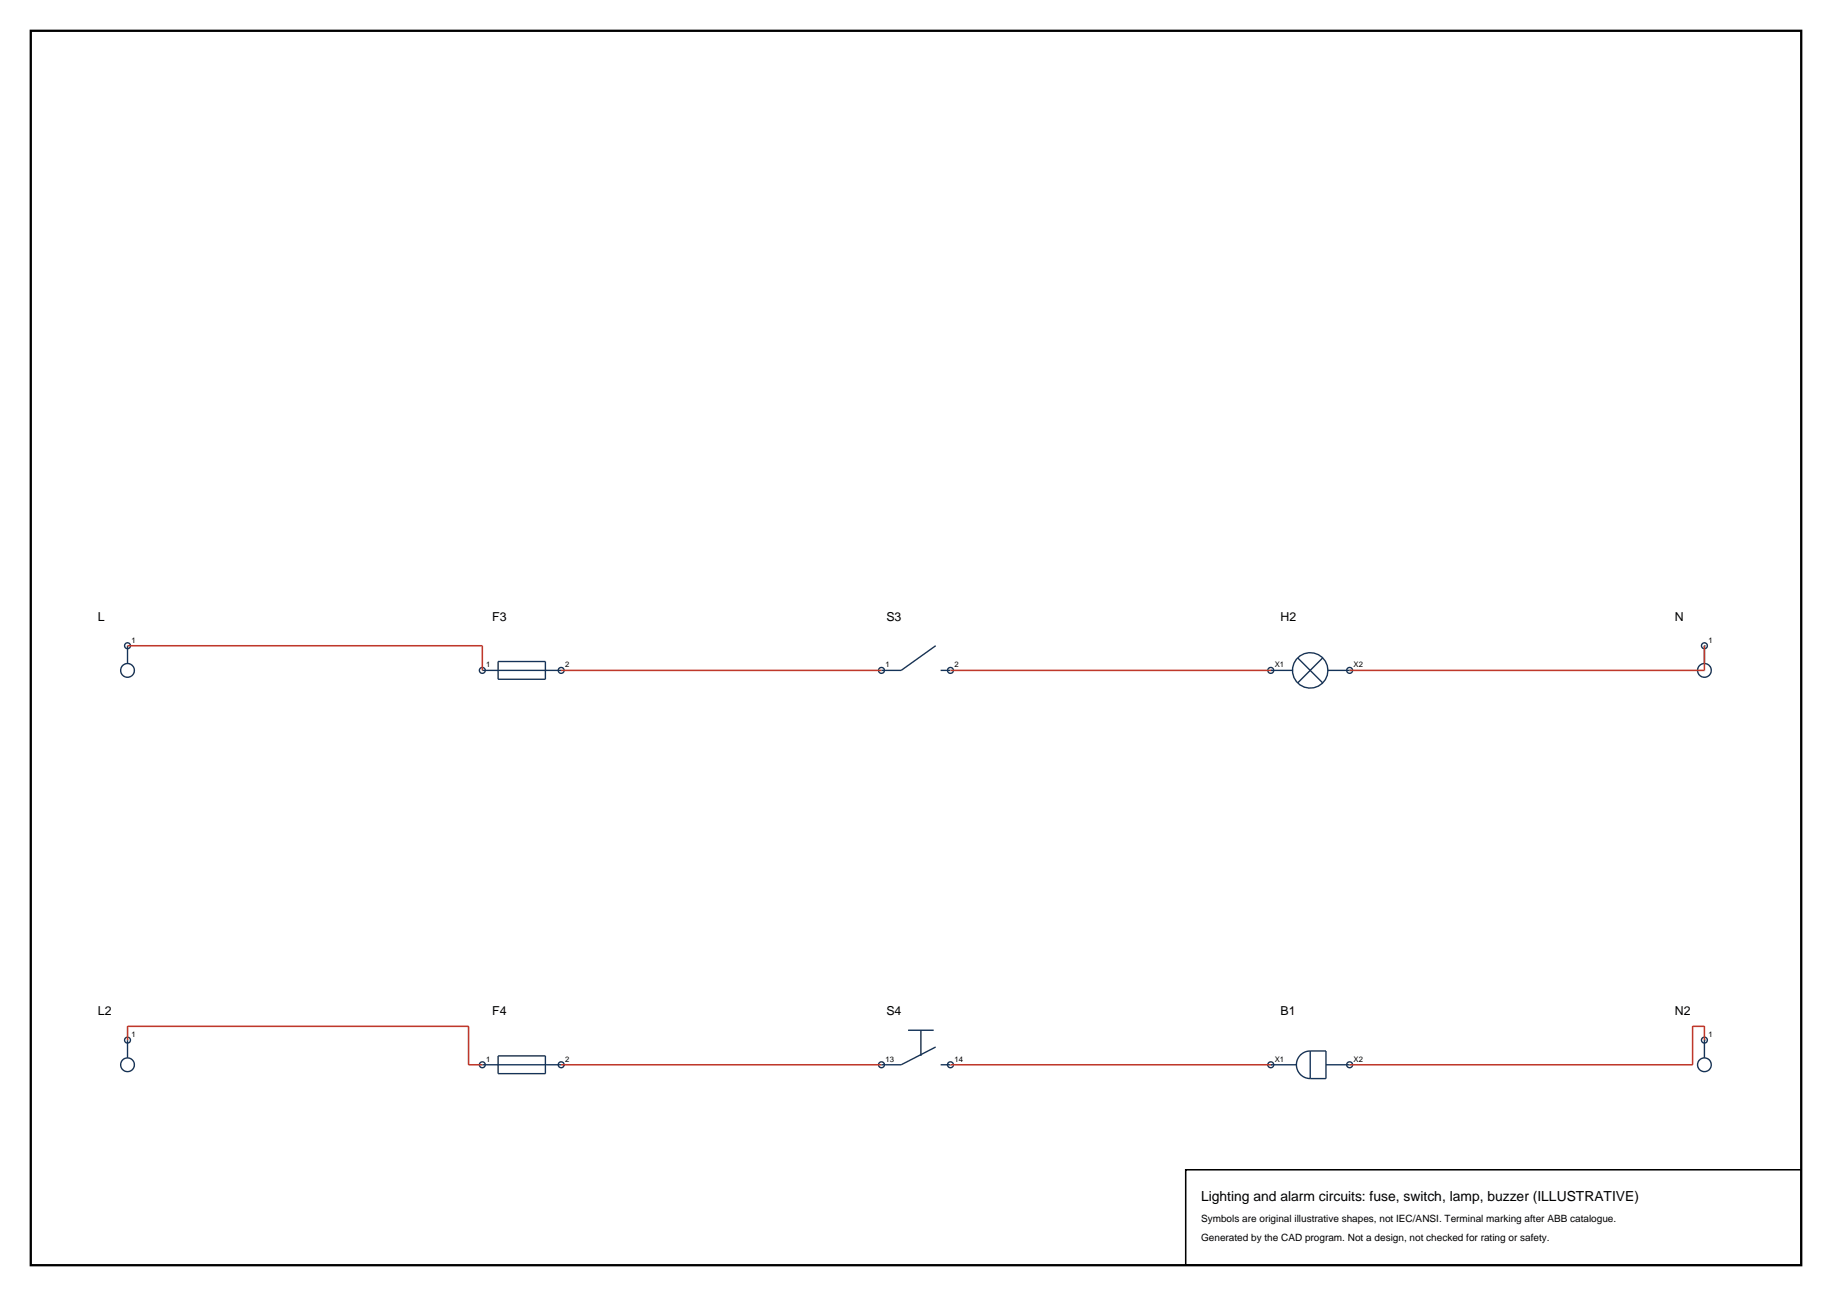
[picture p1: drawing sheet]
<svg xmlns="http://www.w3.org/2000/svg" width="420mm" height="297mm" viewBox="0 0 420 297" stroke-linecap="round" stroke-linejoin="round" font-family="sans-serif">
<path d="M7.1 7.1h405.8v282.8h-405.8z" fill="none" stroke="#000" stroke-width=".53"/>
<g fill="none" stroke="#143359" stroke-width=".32">
<path d="M29.2 148v4.1M29.2 148h.1M110.6 153.6h18.1M114.2 151.6h10.8v4.1h-10.8zM214.5 148l-7.9 5.6h-4.5M215.6 153.6h2.3M291.3 153.6h5M297.5 150.8l5.7 5.7M303.2 150.8l-5.7 5.7M304.4 153.6h5M390.8 148v4.1M29.2 238.4v4"/>
<path d="M29.2 238.4h.1M208.2 236.1h5.9M211.1 236.1v5.9M214.5 239.9l-7.9 4.1h-4.5M390.8 238.4v4M110.6 244h18.1M114.2 242h10.8v4h-10.8zM215.6 244h2.3M291.3 244h5.9M300.4 240.8a3.2 3.2 0 0 0-3.2 3.2 3.2 3.2 0 0 0 3.2 3.2M300.4 240.8v6.4M300.4 240.8h3.6v6.4h-3.6"/>
<path d="M304 244h5.4"/>
<circle cx="29.2" cy="153.6" r="1.58"/>
<circle cx="29.2" cy="148" r=".68"/>
<circle cx="110.6" cy="153.6" r=".68"/>
<circle cx="128.7" cy="153.6" r=".68"/>
<circle cx="202.1" cy="153.6" r=".68"/>
<circle cx="217.9" cy="153.6" r=".68"/>
<circle cx="291.3" cy="153.6" r=".68"/>
<circle cx="300.4" cy="153.6" r="4.1"/>
<circle cx="309.4" cy="153.6" r=".68"/>
<circle cx="390.7" cy="153.6" r="1.58"/>
<circle cx="390.8" cy="148" r=".68"/>
<circle cx="29.2" cy="238.4" r=".68"/>
<circle cx="390.8" cy="238.4" r=".68"/>
<circle cx="29.2" cy="244" r="1.58"/>
<circle cx="110.6" cy="244" r=".68"/>
<circle cx="128.7" cy="244" r=".68"/>
<circle cx="202.1" cy="244" r=".68"/>
<circle cx="217.9" cy="244" r=".68"/>
<circle cx="291.3" cy="244" r=".68"/>
<circle cx="309.4" cy="244" r=".68"/>
<circle cx="390.7" cy="244" r="1.58"/>
</g>
<path d="M29.2 148h81.4v5.6M128.7 153.6h73.4M217.9 153.6h73.4M390.8 148v5.6h-81.4M29.2 238.4v-3.2h78.2v8.8h3.2M390.8 238.4v-3.2h-2.8v8.8h-78.6M128.7 244h73.4M217.9 244h73.4" fill="none" stroke="#bf382b" stroke-width=".35"/>
<path d="M271.8 268.1h141.1v21.8h-141.1z" fill="none" stroke="#000" stroke-width=".35"/>
<text font-size="3.2" x="275.4" y="275.1">Lighting and alarm circuits: fuse, switch, lamp, buzzer (ILLUSTRATIVE)</text>
<g font-size="2.8">
<text x="22.5" y="142.3">L</text>
<text x="112.8" y="142.3">F3</text>
<text x="203.2" y="142.3">S3</text>
<text x="293.6" y="142.3">H2</text>
<text x="384" y="142.3">N</text>
<text x="22.5" y="232.7">L2</text>
<text x="112.8" y="232.7">F4</text>
<text x="203.2" y="232.7">S4</text>
<text x="293.6" y="232.7">B1</text>
<text x="384" y="232.7">N2</text>
</g>
<g font-size="2.3">
<text x="275.4" y="280.1">Symbols are original illustrative shapes, not IEC/ANSI. Terminal marking after ABB catalogue.</text>
<text x="275.4" y="284.3">Generated by the CAD program. Not a design, not checked for rating or safety.</text>
</g>
<g font-size="1.8">
<text x="30.1" y="147.3">1</text>
<text x="391.7" y="147.3">1</text>
<text x="111.5" y="153">1</text>
<text x="129.6" y="153">2</text>
<text x="203" y="153">1</text>
<text x="218.8" y="153">2</text>
<text x="292.2" y="153">X1</text>
<text x="310.3" y="153">X2</text>
<text x="30.1" y="237.7">1</text>
<text x="391.7" y="237.7">1</text>
<text x="111.5" y="243.3">1</text>
<text x="129.6" y="243.3">2</text>
<text x="203" y="243.3">13</text>
<text x="218.8" y="243.3">14</text>
<text x="292.2" y="243.3">X1</text>
<text x="310.3" y="243.3">X2</text>
</g>
</svg>
